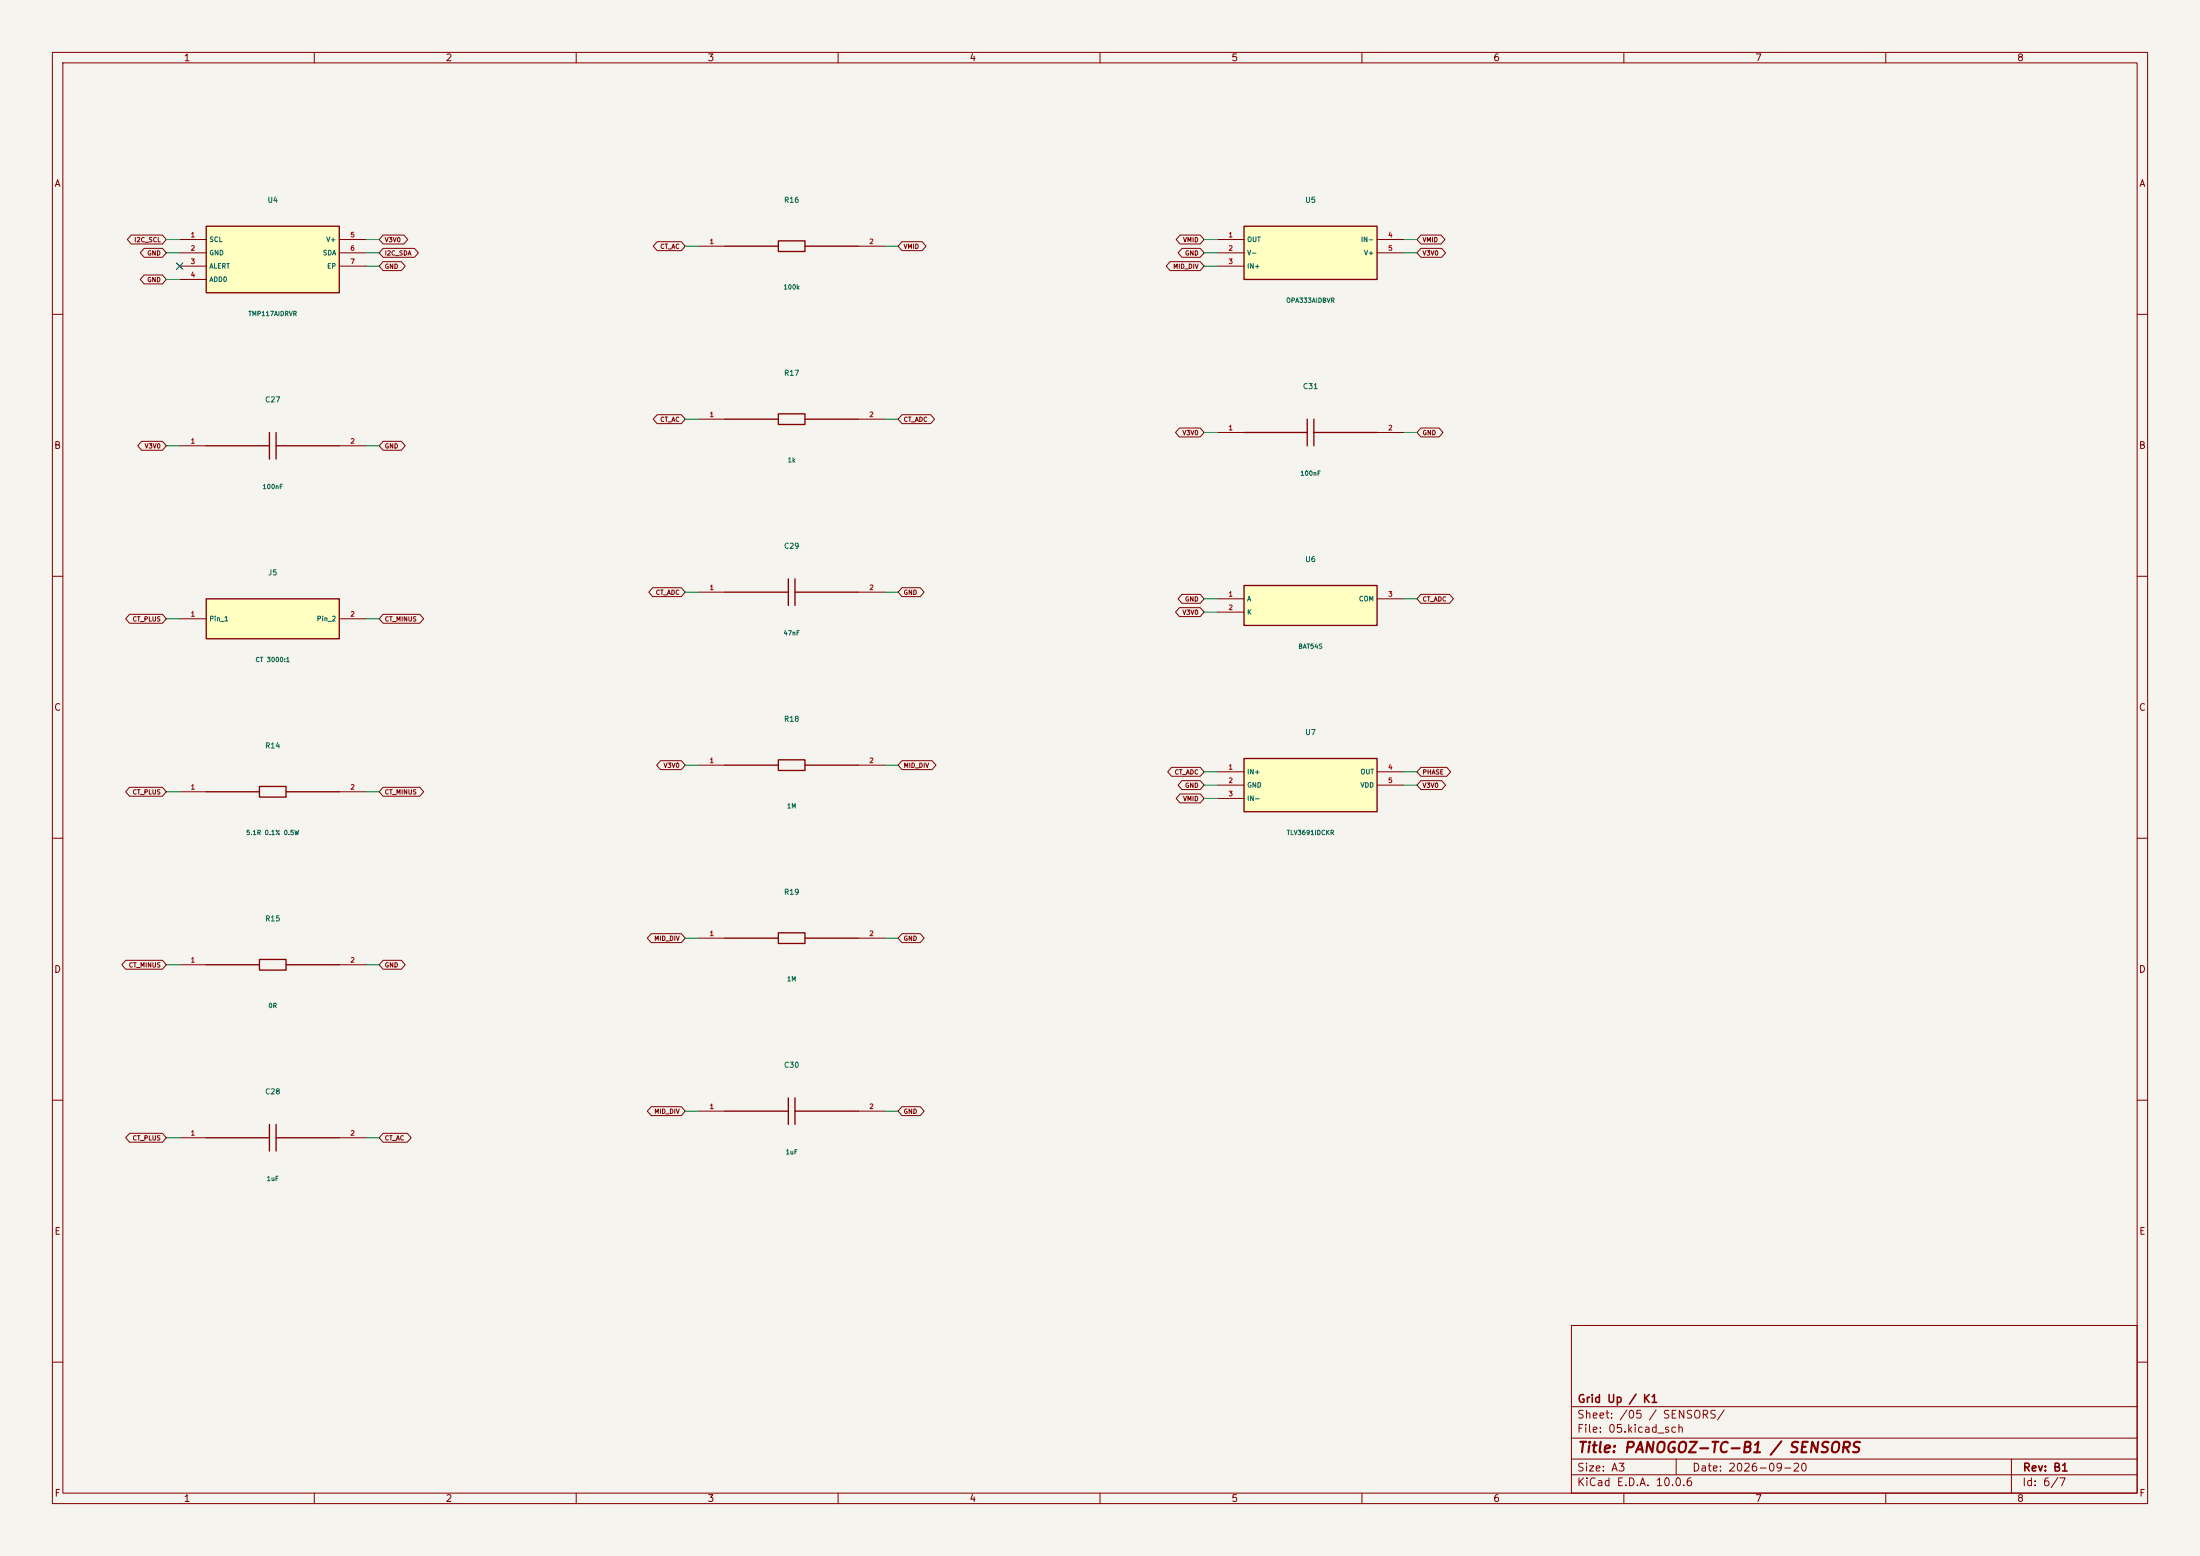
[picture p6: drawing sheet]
(kicad_sch (version 20250114) (generator "eeschema") (paper "A3") (title_block (title "PANOGOZ-TC-B1 / SENSORS") (date "2026-09-20") (rev "B1") (company "Grid Up / K1")) (lib_symbols (symbol "B1:U4" (pin_names (offset .5)) (in_bom yes) (on_board yes) (property "Reference" "U" (at 0 11.35 0) (effects (font (size 1 1)))) (property "Value" "TMP117AIDRVR" (at 0 -9.35 0) (effects (font (size 1 1)))) (symbol "U4_0_1" (rectangle (start -12.7 6.35) (end 12.7 -6.35) (stroke (width .254) (type default)) (fill (type background)))) (symbol "U4_1_1" (pin input line (at -17.78 3.81 0) (length 5.08) (name "SCL" (effects (font (size .9 .9)))) (number "1" (effects (font (size .9 .9))))) (pin power_in line (at -17.78 1.27 0) (length 5.08) (name "GND" (effects (font (size .9 .9)))) (number "2" (effects (font (size .9 .9))))) (pin open_collector line (at -17.78 -1.27 0) (length 5.08) (name "ALERT" (effects (font (size .9 .9)))) (number "3" (effects (font (size .9 .9))))) (pin input line (at -17.78 -3.81 0) (length 5.08) (name "ADD0" (effects (font (size .9 .9)))) (number "4" (effects (font (size .9 .9))))) (pin power_in line (at 17.78 3.81 180) (length 5.08) (name "V+" (effects (font (size .9 .9)))) (number "5" (effects (font (size .9 .9))))) (pin bidirectional line (at 17.78 1.27 180) (length 5.08) (name "SDA" (effects (font (size .9 .9)))) (number "6" (effects (font (size .9 .9))))) (pin power_in line (at 17.78 -1.27 180) (length 5.08) (name "EP" (effects (font (size .9 .9)))) (number "7" (effects (font (size .9 .9))))))) (symbol "B1:C27" (pin_names (offset .5)) (in_bom yes) (on_board yes) (property "Reference" "U" (at 0 8.81 0) (effects (font (size 1 1)))) (property "Value" "100nF" (at 0 -6.8100000000000005 0) (effects (font (size 1 1)))) (symbol "C27_0_1" (polyline (pts (xy -0.635 -2.54) (xy -0.635 2.54)) (stroke (width .254) (type default)) (fill (type none))) (polyline (pts (xy 0.635 -2.54) (xy 0.635 2.54)) (stroke (width .254) (type default)) (fill (type none))) (polyline (pts (xy -12.7 0) (xy -0.635 0)) (stroke (width .254) (type default)) (fill (type none))) (polyline (pts (xy 0.635 0) (xy 12.7 0)) (stroke (width .254) (type default)) (fill (type none)))) (symbol "C27_1_1" (pin passive line (at -17.78 0.0 0) (length 5.08) (name "" (effects (font (size .9 .9)))) (number "1" (effects (font (size .9 .9))))) (pin passive line (at 17.78 0.0 180) (length 5.08) (name "" (effects (font (size .9 .9)))) (number "2" (effects (font (size .9 .9))))))) (symbol "B1:J5" (pin_names (offset .5)) (in_bom yes) (on_board yes) (property "Reference" "U" (at 0 8.81 0) (effects (font (size 1 1)))) (property "Value" "CT 3000:1" (at 0 -6.8100000000000005 0) (effects (font (size 1 1)))) (symbol "J5_0_1" (rectangle (start -12.7 3.81) (end 12.7 -3.81) (stroke (width .254) (type default)) (fill (type background)))) (symbol "J5_1_1" (pin passive line (at -17.78 0.0 0) (length 5.08) (name "Pin_1" (effects (font (size .9 .9)))) (number "1" (effects (font (size .9 .9))))) (pin passive line (at 17.78 0.0 180) (length 5.08) (name "Pin_2" (effects (font (size .9 .9)))) (number "2" (effects (font (size .9 .9))))))) (symbol "B1:R14" (pin_names (offset .5)) (in_bom yes) (on_board yes) (property "Reference" "U" (at 0 8.81 0) (effects (font (size 1 1)))) (property "Value" "5.1R 0.1% 0.5W" (at 0 -6.8100000000000005 0) (effects (font (size 1 1)))) (symbol "R14_0_1" (rectangle (start -2.54 1.016) (end 2.54 -1.016) (stroke (width .254) (type default)) (fill (type none))) (polyline (pts (xy -12.7 0) (xy -2.54 0)) (stroke (width .254) (type default)) (fill (type none))) (polyline (pts (xy 2.54 0) (xy 12.7 0)) (stroke (width .254) (type default)) (fill (type none)))) (symbol "R14_1_1" (pin passive line (at -17.78 0.0 0) (length 5.08) (name "" (effects (font (size .9 .9)))) (number "1" (effects (font (size .9 .9))))) (pin passive line (at 17.78 0.0 180) (length 5.08) (name "" (effects (font (size .9 .9)))) (number "2" (effects (font (size .9 .9))))))) (symbol "B1:R15" (pin_names (offset .5)) (in_bom yes) (on_board yes) (property "Reference" "U" (at 0 8.81 0) (effects (font (size 1 1)))) (property "Value" "0R" (at 0 -6.8100000000000005 0) (effects (font (size 1 1)))) (symbol "R15_0_1" (rectangle (start -2.54 1.016) (end 2.54 -1.016) (stroke (width .254) (type default)) (fill (type none))) (polyline (pts (xy -12.7 0) (xy -2.54 0)) (stroke (width .254) (type default)) (fill (type none))) (polyline (pts (xy 2.54 0) (xy 12.7 0)) (stroke (width .254) (type default)) (fill (type none)))) (symbol "R15_1_1" (pin passive line (at -17.78 0.0 0) (length 5.08) (name "" (effects (font (size .9 .9)))) (number "1" (effects (font (size .9 .9))))) (pin passive line (at 17.78 0.0 180) (length 5.08) (name "" (effects (font (size .9 .9)))) (number "2" (effects (font (size .9 .9))))))) (symbol "B1:C28" (pin_names (offset .5)) (in_bom yes) (on_board yes) (property "Reference" "U" (at 0 8.81 0) (effects (font (size 1 1)))) (property "Value" "1uF" (at 0 -6.8100000000000005 0) (effects (font (size 1 1)))) (symbol "C28_0_1" (polyline (pts (xy -0.635 -2.54) (xy -0.635 2.54)) (stroke (width .254) (type default)) (fill (type none))) (polyline (pts (xy 0.635 -2.54) (xy 0.635 2.54)) (stroke (width .254) (type default)) (fill (type none))) (polyline (pts (xy -12.7 0) (xy -0.635 0)) (stroke (width .254) (type default)) (fill (type none))) (polyline (pts (xy 0.635 0) (xy 12.7 0)) (stroke (width .254) (type default)) (fill (type none)))) (symbol "C28_1_1" (pin passive line (at -17.78 0.0 0) (length 5.08) (name "" (effects (font (size .9 .9)))) (number "1" (effects (font (size .9 .9))))) (pin passive line (at 17.78 0.0 180) (length 5.08) (name "" (effects (font (size .9 .9)))) (number "2" (effects (font (size .9 .9))))))) (symbol "B1:R16" (pin_names (offset .5)) (in_bom yes) (on_board yes) (property "Reference" "U" (at 0 8.81 0) (effects (font (size 1 1)))) (property "Value" "100k" (at 0 -6.8100000000000005 0) (effects (font (size 1 1)))) (symbol "R16_0_1" (rectangle (start -2.54 1.016) (end 2.54 -1.016) (stroke (width .254) (type default)) (fill (type none))) (polyline (pts (xy -12.7 0) (xy -2.54 0)) (stroke (width .254) (type default)) (fill (type none))) (polyline (pts (xy 2.54 0) (xy 12.7 0)) (stroke (width .254) (type default)) (fill (type none)))) (symbol "R16_1_1" (pin passive line (at -17.78 0.0 0) (length 5.08) (name "" (effects (font (size .9 .9)))) (number "1" (effects (font (size .9 .9))))) (pin passive line (at 17.78 0.0 180) (length 5.08) (name "" (effects (font (size .9 .9)))) (number "2" (effects (font (size .9 .9))))))) (symbol "B1:R17" (pin_names (offset .5)) (in_bom yes) (on_board yes) (property "Reference" "U" (at 0 8.81 0) (effects (font (size 1 1)))) (property "Value" "1k" (at 0 -6.8100000000000005 0) (effects (font (size 1 1)))) (symbol "R17_0_1" (rectangle (start -2.54 1.016) (end 2.54 -1.016) (stroke (width .254) (type default)) (fill (type none))) (polyline (pts (xy -12.7 0) (xy -2.54 0)) (stroke (width .254) (type default)) (fill (type none))) (polyline (pts (xy 2.54 0) (xy 12.7 0)) (stroke (width .254) (type default)) (fill (type none)))) (symbol "R17_1_1" (pin passive line (at -17.78 0.0 0) (length 5.08) (name "" (effects (font (size .9 .9)))) (number "1" (effects (font (size .9 .9))))) (pin passive line (at 17.78 0.0 180) (length 5.08) (name "" (effects (font (size .9 .9)))) (number "2" (effects (font (size .9 .9))))))) (symbol "B1:C29" (pin_names (offset .5)) (in_bom yes) (on_board yes) (property "Reference" "U" (at 0 8.81 0) (effects (font (size 1 1)))) (property "Value" "47nF" (at 0 -6.8100000000000005 0) (effects (font (size 1 1)))) (symbol "C29_0_1" (polyline (pts (xy -0.635 -2.54) (xy -0.635 2.54)) (stroke (width .254) (type default)) (fill (type none))) (polyline (pts (xy 0.635 -2.54) (xy 0.635 2.54)) (stroke (width .254) (type default)) (fill (type none))) (polyline (pts (xy -12.7 0) (xy -0.635 0)) (stroke (width .254) (type default)) (fill (type none))) (polyline (pts (xy 0.635 0) (xy 12.7 0)) (stroke (width .254) (type default)) (fill (type none)))) (symbol "C29_1_1" (pin passive line (at -17.78 0.0 0) (length 5.08) (name "" (effects (font (size .9 .9)))) (number "1" (effects (font (size .9 .9))))) (pin passive line (at 17.78 0.0 180) (length 5.08) (name "" (effects (font (size .9 .9)))) (number "2" (effects (font (size .9 .9))))))) (symbol "B1:R18" (pin_names (offset .5)) (in_bom yes) (on_board yes) (property "Reference" "U" (at 0 8.81 0) (effects (font (size 1 1)))) (property "Value" "1M" (at 0 -6.8100000000000005 0) (effects (font (size 1 1)))) (symbol "R18_0_1" (rectangle (start -2.54 1.016) (end 2.54 -1.016) (stroke (width .254) (type default)) (fill (type none))) (polyline (pts (xy -12.7 0) (xy -2.54 0)) (stroke (width .254) (type default)) (fill (type none))) (polyline (pts (xy 2.54 0) (xy 12.7 0)) (stroke (width .254) (type default)) (fill (type none)))) (symbol "R18_1_1" (pin passive line (at -17.78 0.0 0) (length 5.08) (name "" (effects (font (size .9 .9)))) (number "1" (effects (font (size .9 .9))))) (pin passive line (at 17.78 0.0 180) (length 5.08) (name "" (effects (font (size .9 .9)))) (number "2" (effects (font (size .9 .9))))))) (symbol "B1:R19" (pin_names (offset .5)) (in_bom yes) (on_board yes) (property "Reference" "U" (at 0 8.81 0) (effects (font (size 1 1)))) (property "Value" "1M" (at 0 -6.8100000000000005 0) (effects (font (size 1 1)))) (symbol "R19_0_1" (rectangle (start -2.54 1.016) (end 2.54 -1.016) (stroke (width .254) (type default)) (fill (type none))) (polyline (pts (xy -12.7 0) (xy -2.54 0)) (stroke (width .254) (type default)) (fill (type none))) (polyline (pts (xy 2.54 0) (xy 12.7 0)) (stroke (width .254) (type default)) (fill (type none)))) (symbol "R19_1_1" (pin passive line (at -17.78 0.0 0) (length 5.08) (name "" (effects (font (size .9 .9)))) (number "1" (effects (font (size .9 .9))))) (pin passive line (at 17.78 0.0 180) (length 5.08) (name "" (effects (font (size .9 .9)))) (number "2" (effects (font (size .9 .9))))))) (symbol "B1:C30" (pin_names (offset .5)) (in_bom yes) (on_board yes) (property "Reference" "U" (at 0 8.81 0) (effects (font (size 1 1)))) (property "Value" "1uF" (at 0 -6.8100000000000005 0) (effects (font (size 1 1)))) (symbol "C30_0_1" (polyline (pts (xy -0.635 -2.54) (xy -0.635 2.54)) (stroke (width .254) (type default)) (fill (type none))) (polyline (pts (xy 0.635 -2.54) (xy 0.635 2.54)) (stroke (width .254) (type default)) (fill (type none))) (polyline (pts (xy -12.7 0) (xy -0.635 0)) (stroke (width .254) (type default)) (fill (type none))) (polyline (pts (xy 0.635 0) (xy 12.7 0)) (stroke (width .254) (type default)) (fill (type none)))) (symbol "C30_1_1" (pin passive line (at -17.78 0.0 0) (length 5.08) (name "" (effects (font (size .9 .9)))) (number "1" (effects (font (size .9 .9))))) (pin passive line (at 17.78 0.0 180) (length 5.08) (name "" (effects (font (size .9 .9)))) (number "2" (effects (font (size .9 .9))))))) (symbol "B1:U5" (pin_names (offset .5)) (in_bom yes) (on_board yes) (property "Reference" "U" (at 0 10.08 0) (effects (font (size 1 1)))) (property "Value" "OPA333AIDBVR" (at 0 -8.08 0) (effects (font (size 1 1)))) (symbol "U5_0_1" (rectangle (start -12.7 5.08) (end 12.7 -5.08) (stroke (width .254) (type default)) (fill (type background)))) (symbol "U5_1_1" (pin output line (at -17.78 2.54 0) (length 5.08) (name "OUT" (effects (font (size .9 .9)))) (number "1" (effects (font (size .9 .9))))) (pin power_in line (at -17.78 0.0 0) (length 5.08) (name "V-" (effects (font (size .9 .9)))) (number "2" (effects (font (size .9 .9))))) (pin input line (at -17.78 -2.54 0) (length 5.08) (name "IN+" (effects (font (size .9 .9)))) (number "3" (effects (font (size .9 .9))))) (pin input line (at 17.78 2.54 180) (length 5.08) (name "IN-" (effects (font (size .9 .9)))) (number "4" (effects (font (size .9 .9))))) (pin power_in line (at 17.78 0.0 180) (length 5.08) (name "V+" (effects (font (size .9 .9)))) (number "5" (effects (font (size .9 .9))))))) (symbol "B1:C31" (pin_names (offset .5)) (in_bom yes) (on_board yes) (property "Reference" "U" (at 0 8.81 0) (effects (font (size 1 1)))) (property "Value" "100nF" (at 0 -6.8100000000000005 0) (effects (font (size 1 1)))) (symbol "C31_0_1" (polyline (pts (xy -0.635 -2.54) (xy -0.635 2.54)) (stroke (width .254) (type default)) (fill (type none))) (polyline (pts (xy 0.635 -2.54) (xy 0.635 2.54)) (stroke (width .254) (type default)) (fill (type none))) (polyline (pts (xy -12.7 0) (xy -0.635 0)) (stroke (width .254) (type default)) (fill (type none))) (polyline (pts (xy 0.635 0) (xy 12.7 0)) (stroke (width .254) (type default)) (fill (type none)))) (symbol "C31_1_1" (pin passive line (at -17.78 0.0 0) (length 5.08) (name "" (effects (font (size .9 .9)))) (number "1" (effects (font (size .9 .9))))) (pin passive line (at 17.78 0.0 180) (length 5.08) (name "" (effects (font (size .9 .9)))) (number "2" (effects (font (size .9 .9))))))) (symbol "B1:U6" (pin_names (offset .5)) (in_bom yes) (on_board yes) (property "Reference" "U" (at 0 8.81 0) (effects (font (size 1 1)))) (property "Value" "BAT54S" (at 0 -6.8100000000000005 0) (effects (font (size 1 1)))) (symbol "U6_0_1" (rectangle (start -12.7 3.81) (end 12.7 -3.81) (stroke (width .254) (type default)) (fill (type background)))) (symbol "U6_1_1" (pin passive line (at -17.78 1.27 0) (length 5.08) (name "A" (effects (font (size .9 .9)))) (number "1" (effects (font (size .9 .9))))) (pin passive line (at -17.78 -1.27 0) (length 5.08) (name "K" (effects (font (size .9 .9)))) (number "2" (effects (font (size .9 .9))))) (pin passive line (at 17.78 1.27 180) (length 5.08) (name "COM" (effects (font (size .9 .9)))) (number "3" (effects (font (size .9 .9))))))) (symbol "B1:U7" (pin_names (offset .5)) (in_bom yes) (on_board yes) (property "Reference" "U" (at 0 10.08 0) (effects (font (size 1 1)))) (property "Value" "TLV3691IDCKR" (at 0 -8.08 0) (effects (font (size 1 1)))) (symbol "U7_0_1" (rectangle (start -12.7 5.08) (end 12.7 -5.08) (stroke (width .254) (type default)) (fill (type background)))) (symbol "U7_1_1" (pin input line (at -17.78 2.54 0) (length 5.08) (name "IN+" (effects (font (size .9 .9)))) (number "1" (effects (font (size .9 .9))))) (pin power_in line (at -17.78 0.0 0) (length 5.08) (name "GND" (effects (font (size .9 .9)))) (number "2" (effects (font (size .9 .9))))) (pin input line (at -17.78 -2.54 0) (length 5.08) (name "IN-" (effects (font (size .9 .9)))) (number "3" (effects (font (size .9 .9))))) (pin output line (at 17.78 2.54 180) (length 5.08) (name "OUT" (effects (font (size .9 .9)))) (number "4" (effects (font (size .9 .9))))) (pin power_in line (at 17.78 0.0 180) (length 5.08) (name "VDD" (effects (font (size .9 .9)))) (number "5" (effects (font (size .9 .9))))))))
(symbol (lib_id "B1:U4") (at 52.07 49.53 0) (unit 1) (in_bom yes) (on_board yes) (property "Reference" "U4" (at 52.07 38.18 0) (effects (font (size 1 1)) )) (property "Value" "TMP117AIDRVR" (at 52.07 59.88 0) (effects (font (size 0.85 0.85)) )) (property "Footprint" "Package_SON:WSON-6-1EP_2x2mm_P0.65mm_EP1x1.6mm" (at 52.07 49.53 0) (effects (font (size 0.85 0.85)) (hide yes))) (property "MPN" "TMP117AIDRVR" (at 52.07 49.53 0) (effects (font (size 0.85 0.85)) (hide yes))))
(wire (pts (xy 34.29 45.72) (xy 31.75 45.72)) (stroke (width 0) (type default)))
(global_label "I2C_SCL" (shape bidirectional) (at 31.75 45.72 180) (effects (font (size .85 .85)) (justify right)) (property "Intersheetrefs" "${INTERSHEET_REFS}" (at 31.75 45.72 0) (effects (font (size 1 1)) (hide yes))))
(wire (pts (xy 34.29 48.26) (xy 31.75 48.26)) (stroke (width 0) (type default)))
(global_label "GND" (shape bidirectional) (at 31.75 48.26 180) (effects (font (size .85 .85)) (justify right)) (property "Intersheetrefs" "${INTERSHEET_REFS}" (at 31.75 48.26 0) (effects (font (size 1 1)) (hide yes))))
(no_connect (at 34.29 50.800000000000004))
(wire (pts (xy 34.29 53.34) (xy 31.75 53.34)) (stroke (width 0) (type default)))
(global_label "GND" (shape bidirectional) (at 31.75 53.34 180) (effects (font (size .85 .85)) (justify right)) (property "Intersheetrefs" "${INTERSHEET_REFS}" (at 31.75 53.34 0) (effects (font (size 1 1)) (hide yes))))
(wire (pts (xy 69.85 45.72) (xy 72.39 45.72)) (stroke (width 0) (type default)))
(global_label "V3V0" (shape bidirectional) (at 72.39 45.72 0) (effects (font (size .85 .85)) (justify left)) (property "Intersheetrefs" "${INTERSHEET_REFS}" (at 72.39 45.72 0) (effects (font (size 1 1)) (hide yes))))
(wire (pts (xy 69.85 48.26) (xy 72.39 48.26)) (stroke (width 0) (type default)))
(global_label "I2C_SDA" (shape bidirectional) (at 72.39 48.26 0) (effects (font (size .85 .85)) (justify left)) (property "Intersheetrefs" "${INTERSHEET_REFS}" (at 72.39 48.26 0) (effects (font (size 1 1)) (hide yes))))
(wire (pts (xy 69.85 50.800000000000004) (xy 72.39 50.800000000000004)) (stroke (width 0) (type default)))
(global_label "GND" (shape bidirectional) (at 72.39 50.800000000000004 0) (effects (font (size .85 .85)) (justify left)) (property "Intersheetrefs" "${INTERSHEET_REFS}" (at 72.39 50.800000000000004 0) (effects (font (size 1 1)) (hide yes))))
(symbol (lib_id "B1:C27") (at 52.07 85.09 0) (unit 1) (in_bom yes) (on_board yes) (property "Reference" "C27" (at 52.07 76.28 0) (effects (font (size 1 1)) )) (property "Value" "100nF" (at 52.07 92.9 0) (effects (font (size 0.85 0.85)) )) (property "Footprint" "Capacitor_SMD:C_0402_1005Metric" (at 52.07 85.09 0) (effects (font (size 0.85 0.85)) (hide yes))) (property "MPN" "X7R 16V 100nF" (at 52.07 85.09 0) (effects (font (size 0.85 0.85)) (hide yes))))
(wire (pts (xy 34.29 85.09) (xy 31.75 85.09)) (stroke (width 0) (type default)))
(global_label "V3V0" (shape bidirectional) (at 31.75 85.09 180) (effects (font (size .85 .85)) (justify right)) (property "Intersheetrefs" "${INTERSHEET_REFS}" (at 31.75 85.09 0) (effects (font (size 1 1)) (hide yes))))
(wire (pts (xy 69.85 85.09) (xy 72.39 85.09)) (stroke (width 0) (type default)))
(global_label "GND" (shape bidirectional) (at 72.39 85.09 0) (effects (font (size .85 .85)) (justify left)) (property "Intersheetrefs" "${INTERSHEET_REFS}" (at 72.39 85.09 0) (effects (font (size 1 1)) (hide yes))))
(symbol (lib_id "B1:J5") (at 52.07 118.11 0) (unit 1) (in_bom yes) (on_board yes) (property "Reference" "J5" (at 52.07 109.3 0) (effects (font (size 1 1)) )) (property "Value" "CT 3000:1" (at 52.07 125.92 0) (effects (font (size 0.85 0.85)) )) (property "Footprint" "Connector_JST:JST_SH_SM02B-SRSS-TB_1x02-1MP_P1.00mm_Horizontal" (at 52.07 118.11 0) (effects (font (size 0.85 0.85)) (hide yes))) (property "MPN" "CT 3000:1" (at 52.07 118.11 0) (effects (font (size 0.85 0.85)) (hide yes))))
(wire (pts (xy 34.29 118.11) (xy 31.75 118.11)) (stroke (width 0) (type default)))
(global_label "CT_PLUS" (shape bidirectional) (at 31.75 118.11 180) (effects (font (size .85 .85)) (justify right)) (property "Intersheetrefs" "${INTERSHEET_REFS}" (at 31.75 118.11 0) (effects (font (size 1 1)) (hide yes))))
(wire (pts (xy 69.85 118.11) (xy 72.39 118.11)) (stroke (width 0) (type default)))
(global_label "CT_MINUS" (shape bidirectional) (at 72.39 118.11 0) (effects (font (size .85 .85)) (justify left)) (property "Intersheetrefs" "${INTERSHEET_REFS}" (at 72.39 118.11 0) (effects (font (size 1 1)) (hide yes))))
(symbol (lib_id "B1:R14") (at 52.07 151.13 0) (unit 1) (in_bom yes) (on_board yes) (property "Reference" "R14" (at 52.07 142.32 0) (effects (font (size 1 1)) )) (property "Value" "5.1R 0.1% 0.5W" (at 52.07 158.94 0) (effects (font (size 0.85 0.85)) )) (property "Footprint" "Resistor_SMD:R_1210_3225Metric" (at 52.07 151.13 0) (effects (font (size 0.85 0.85)) (hide yes))) (property "MPN" "1% thick film 5.1R 0.1% 0.5W" (at 52.07 151.13 0) (effects (font (size 0.85 0.85)) (hide yes))))
(wire (pts (xy 34.29 151.13) (xy 31.75 151.13)) (stroke (width 0) (type default)))
(global_label "CT_PLUS" (shape bidirectional) (at 31.75 151.13 180) (effects (font (size .85 .85)) (justify right)) (property "Intersheetrefs" "${INTERSHEET_REFS}" (at 31.75 151.13 0) (effects (font (size 1 1)) (hide yes))))
(wire (pts (xy 69.85 151.13) (xy 72.39 151.13)) (stroke (width 0) (type default)))
(global_label "CT_MINUS" (shape bidirectional) (at 72.39 151.13 0) (effects (font (size .85 .85)) (justify left)) (property "Intersheetrefs" "${INTERSHEET_REFS}" (at 72.39 151.13 0) (effects (font (size 1 1)) (hide yes))))
(symbol (lib_id "B1:R15") (at 52.07 184.14999999999998 0) (unit 1) (in_bom yes) (on_board yes) (property "Reference" "R15" (at 52.07 175.33999999999997 0) (effects (font (size 1 1)) )) (property "Value" "0R" (at 52.07 191.95999999999998 0) (effects (font (size 0.85 0.85)) )) (property "Footprint" "Resistor_SMD:R_0402_1005Metric" (at 52.07 184.14999999999998 0) (effects (font (size 0.85 0.85)) (hide yes))) (property "MPN" "1% thick film 0R" (at 52.07 184.14999999999998 0) (effects (font (size 0.85 0.85)) (hide yes))))
(wire (pts (xy 34.29 184.14999999999998) (xy 31.75 184.14999999999998)) (stroke (width 0) (type default)))
(global_label "CT_MINUS" (shape bidirectional) (at 31.75 184.14999999999998 180) (effects (font (size .85 .85)) (justify right)) (property "Intersheetrefs" "${INTERSHEET_REFS}" (at 31.75 184.14999999999998 0) (effects (font (size 1 1)) (hide yes))))
(wire (pts (xy 69.85 184.14999999999998) (xy 72.39 184.14999999999998)) (stroke (width 0) (type default)))
(global_label "GND" (shape bidirectional) (at 72.39 184.14999999999998 0) (effects (font (size .85 .85)) (justify left)) (property "Intersheetrefs" "${INTERSHEET_REFS}" (at 72.39 184.14999999999998 0) (effects (font (size 1 1)) (hide yes))))
(symbol (lib_id "B1:C28") (at 52.07 217.16999999999996 0) (unit 1) (in_bom yes) (on_board yes) (property "Reference" "C28" (at 52.07 208.35999999999996 0) (effects (font (size 1 1)) )) (property "Value" "1uF" (at 52.07 224.97999999999996 0) (effects (font (size 0.85 0.85)) )) (property "Footprint" "Capacitor_SMD:C_0402_1005Metric" (at 52.07 217.16999999999996 0) (effects (font (size 0.85 0.85)) (hide yes))) (property "MPN" "X7R 16V 1uF" (at 52.07 217.16999999999996 0) (effects (font (size 0.85 0.85)) (hide yes))))
(wire (pts (xy 34.29 217.16999999999996) (xy 31.75 217.16999999999996)) (stroke (width 0) (type default)))
(global_label "CT_PLUS" (shape bidirectional) (at 31.75 217.16999999999996 180) (effects (font (size .85 .85)) (justify right)) (property "Intersheetrefs" "${INTERSHEET_REFS}" (at 31.75 217.16999999999996 0) (effects (font (size 1 1)) (hide yes))))
(wire (pts (xy 69.85 217.16999999999996) (xy 72.39 217.16999999999996)) (stroke (width 0) (type default)))
(global_label "CT_AC" (shape bidirectional) (at 72.39 217.16999999999996 0) (effects (font (size .85 .85)) (justify left)) (property "Intersheetrefs" "${INTERSHEET_REFS}" (at 72.39 217.16999999999996 0) (effects (font (size 1 1)) (hide yes))))
(symbol (lib_id "B1:R16") (at 151.13 46.99 0) (unit 1) (in_bom yes) (on_board yes) (property "Reference" "R16" (at 151.13 38.18 0) (effects (font (size 1 1)) )) (property "Value" "100k" (at 151.13 54.800000000000004 0) (effects (font (size 0.85 0.85)) )) (property "Footprint" "Resistor_SMD:R_0402_1005Metric" (at 151.13 46.99 0) (effects (font (size 0.85 0.85)) (hide yes))) (property "MPN" "1% thick film 100k" (at 151.13 46.99 0) (effects (font (size 0.85 0.85)) (hide yes))))
(wire (pts (xy 133.35 46.99) (xy 130.81 46.99)) (stroke (width 0) (type default)))
(global_label "CT_AC" (shape bidirectional) (at 130.81 46.99 180) (effects (font (size .85 .85)) (justify right)) (property "Intersheetrefs" "${INTERSHEET_REFS}" (at 130.81 46.99 0) (effects (font (size 1 1)) (hide yes))))
(wire (pts (xy 168.91 46.99) (xy 171.45 46.99)) (stroke (width 0) (type default)))
(global_label "VMID" (shape bidirectional) (at 171.45 46.99 0) (effects (font (size .85 .85)) (justify left)) (property "Intersheetrefs" "${INTERSHEET_REFS}" (at 171.45 46.99 0) (effects (font (size 1 1)) (hide yes))))
(symbol (lib_id "B1:R17") (at 151.13 80.00999999999999 0) (unit 1) (in_bom yes) (on_board yes) (property "Reference" "R17" (at 151.13 71.19999999999999 0) (effects (font (size 1 1)) )) (property "Value" "1k" (at 151.13 87.82 0) (effects (font (size 0.85 0.85)) )) (property "Footprint" "Resistor_SMD:R_0402_1005Metric" (at 151.13 80.00999999999999 0) (effects (font (size 0.85 0.85)) (hide yes))) (property "MPN" "1% thick film 1k" (at 151.13 80.00999999999999 0) (effects (font (size 0.85 0.85)) (hide yes))))
(wire (pts (xy 133.35 80.00999999999999) (xy 130.81 80.00999999999999)) (stroke (width 0) (type default)))
(global_label "CT_AC" (shape bidirectional) (at 130.81 80.00999999999999 180) (effects (font (size .85 .85)) (justify right)) (property "Intersheetrefs" "${INTERSHEET_REFS}" (at 130.81 80.00999999999999 0) (effects (font (size 1 1)) (hide yes))))
(wire (pts (xy 168.91 80.00999999999999) (xy 171.45 80.00999999999999)) (stroke (width 0) (type default)))
(global_label "CT_ADC" (shape bidirectional) (at 171.45 80.00999999999999 0) (effects (font (size .85 .85)) (justify left)) (property "Intersheetrefs" "${INTERSHEET_REFS}" (at 171.45 80.00999999999999 0) (effects (font (size 1 1)) (hide yes))))
(symbol (lib_id "B1:C29") (at 151.13 113.02999999999999 0) (unit 1) (in_bom yes) (on_board yes) (property "Reference" "C29" (at 151.13 104.21999999999998 0) (effects (font (size 1 1)) )) (property "Value" "47nF" (at 151.13 120.83999999999999 0) (effects (font (size 0.85 0.85)) )) (property "Footprint" "Capacitor_SMD:C_0402_1005Metric" (at 151.13 113.02999999999999 0) (effects (font (size 0.85 0.85)) (hide yes))) (property "MPN" "X7R 16V 47nF" (at 151.13 113.02999999999999 0) (effects (font (size 0.85 0.85)) (hide yes))))
(wire (pts (xy 133.35 113.02999999999999) (xy 130.81 113.02999999999999)) (stroke (width 0) (type default)))
(global_label "CT_ADC" (shape bidirectional) (at 130.81 113.02999999999999 180) (effects (font (size .85 .85)) (justify right)) (property "Intersheetrefs" "${INTERSHEET_REFS}" (at 130.81 113.02999999999999 0) (effects (font (size 1 1)) (hide yes))))
(wire (pts (xy 168.91 113.02999999999999) (xy 171.45 113.02999999999999)) (stroke (width 0) (type default)))
(global_label "GND" (shape bidirectional) (at 171.45 113.02999999999999 0) (effects (font (size .85 .85)) (justify left)) (property "Intersheetrefs" "${INTERSHEET_REFS}" (at 171.45 113.02999999999999 0) (effects (font (size 1 1)) (hide yes))))
(symbol (lib_id "B1:R18") (at 151.13 146.04999999999998 0) (unit 1) (in_bom yes) (on_board yes) (property "Reference" "R18" (at 151.13 137.23999999999998 0) (effects (font (size 1 1)) )) (property "Value" "1M" (at 151.13 153.85999999999999 0) (effects (font (size 0.85 0.85)) )) (property "Footprint" "Resistor_SMD:R_0402_1005Metric" (at 151.13 146.04999999999998 0) (effects (font (size 0.85 0.85)) (hide yes))) (property "MPN" "1% thick film 1M" (at 151.13 146.04999999999998 0) (effects (font (size 0.85 0.85)) (hide yes))))
(wire (pts (xy 133.35 146.04999999999998) (xy 130.81 146.04999999999998)) (stroke (width 0) (type default)))
(global_label "V3V0" (shape bidirectional) (at 130.81 146.04999999999998 180) (effects (font (size .85 .85)) (justify right)) (property "Intersheetrefs" "${INTERSHEET_REFS}" (at 130.81 146.04999999999998 0) (effects (font (size 1 1)) (hide yes))))
(wire (pts (xy 168.91 146.04999999999998) (xy 171.45 146.04999999999998)) (stroke (width 0) (type default)))
(global_label "MID_DIV" (shape bidirectional) (at 171.45 146.04999999999998 0) (effects (font (size .85 .85)) (justify left)) (property "Intersheetrefs" "${INTERSHEET_REFS}" (at 171.45 146.04999999999998 0) (effects (font (size 1 1)) (hide yes))))
(symbol (lib_id "B1:R19") (at 151.13 179.07 0) (unit 1) (in_bom yes) (on_board yes) (property "Reference" "R19" (at 151.13 170.26 0) (effects (font (size 1 1)) )) (property "Value" "1M" (at 151.13 186.88 0) (effects (font (size 0.85 0.85)) )) (property "Footprint" "Resistor_SMD:R_0402_1005Metric" (at 151.13 179.07 0) (effects (font (size 0.85 0.85)) (hide yes))) (property "MPN" "1% thick film 1M" (at 151.13 179.07 0) (effects (font (size 0.85 0.85)) (hide yes))))
(wire (pts (xy 133.35 179.07) (xy 130.81 179.07)) (stroke (width 0) (type default)))
(global_label "MID_DIV" (shape bidirectional) (at 130.81 179.07 180) (effects (font (size .85 .85)) (justify right)) (property "Intersheetrefs" "${INTERSHEET_REFS}" (at 130.81 179.07 0) (effects (font (size 1 1)) (hide yes))))
(wire (pts (xy 168.91 179.07) (xy 171.45 179.07)) (stroke (width 0) (type default)))
(global_label "GND" (shape bidirectional) (at 171.45 179.07 0) (effects (font (size .85 .85)) (justify left)) (property "Intersheetrefs" "${INTERSHEET_REFS}" (at 171.45 179.07 0) (effects (font (size 1 1)) (hide yes))))
(symbol (lib_id "B1:C30") (at 151.13 212.08999999999997 0) (unit 1) (in_bom yes) (on_board yes) (property "Reference" "C30" (at 151.13 203.27999999999997 0) (effects (font (size 1 1)) )) (property "Value" "1uF" (at 151.13 219.89999999999998 0) (effects (font (size 0.85 0.85)) )) (property "Footprint" "Capacitor_SMD:C_0402_1005Metric" (at 151.13 212.08999999999997 0) (effects (font (size 0.85 0.85)) (hide yes))) (property "MPN" "X7R 16V 1uF" (at 151.13 212.08999999999997 0) (effects (font (size 0.85 0.85)) (hide yes))))
(wire (pts (xy 133.35 212.08999999999997) (xy 130.81 212.08999999999997)) (stroke (width 0) (type default)))
(global_label "MID_DIV" (shape bidirectional) (at 130.81 212.08999999999997 180) (effects (font (size .85 .85)) (justify right)) (property "Intersheetrefs" "${INTERSHEET_REFS}" (at 130.81 212.08999999999997 0) (effects (font (size 1 1)) (hide yes))))
(wire (pts (xy 168.91 212.08999999999997) (xy 171.45 212.08999999999997)) (stroke (width 0) (type default)))
(global_label "GND" (shape bidirectional) (at 171.45 212.08999999999997 0) (effects (font (size .85 .85)) (justify left)) (property "Intersheetrefs" "${INTERSHEET_REFS}" (at 171.45 212.08999999999997 0) (effects (font (size 1 1)) (hide yes))))
(symbol (lib_id "B1:U5") (at 250.19 48.26 0) (unit 1) (in_bom yes) (on_board yes) (property "Reference" "U5" (at 250.19 38.18 0) (effects (font (size 1 1)) )) (property "Value" "OPA333AIDBVR" (at 250.19 57.339999999999996 0) (effects (font (size 0.85 0.85)) )) (property "Footprint" "Package_TO_SOT_SMD:SOT-23-5" (at 250.19 48.26 0) (effects (font (size 0.85 0.85)) (hide yes))) (property "MPN" "OPA333AIDBVR" (at 250.19 48.26 0) (effects (font (size 0.85 0.85)) (hide yes))))
(wire (pts (xy 232.41 45.72) (xy 229.87 45.72)) (stroke (width 0) (type default)))
(global_label "VMID" (shape bidirectional) (at 229.87 45.72 180) (effects (font (size .85 .85)) (justify right)) (property "Intersheetrefs" "${INTERSHEET_REFS}" (at 229.87 45.72 0) (effects (font (size 1 1)) (hide yes))))
(wire (pts (xy 232.41 48.26) (xy 229.87 48.26)) (stroke (width 0) (type default)))
(global_label "GND" (shape bidirectional) (at 229.87 48.26 180) (effects (font (size .85 .85)) (justify right)) (property "Intersheetrefs" "${INTERSHEET_REFS}" (at 229.87 48.26 0) (effects (font (size 1 1)) (hide yes))))
(wire (pts (xy 232.41 50.8) (xy 229.87 50.8)) (stroke (width 0) (type default)))
(global_label "MID_DIV" (shape bidirectional) (at 229.87 50.8 180) (effects (font (size .85 .85)) (justify right)) (property "Intersheetrefs" "${INTERSHEET_REFS}" (at 229.87 50.8 0) (effects (font (size 1 1)) (hide yes))))
(wire (pts (xy 267.97 45.72) (xy 270.51000000000005 45.72)) (stroke (width 0) (type default)))
(global_label "VMID" (shape bidirectional) (at 270.51000000000005 45.72 0) (effects (font (size .85 .85)) (justify left)) (property "Intersheetrefs" "${INTERSHEET_REFS}" (at 270.51000000000005 45.72 0) (effects (font (size 1 1)) (hide yes))))
(wire (pts (xy 267.97 48.26) (xy 270.51000000000005 48.26)) (stroke (width 0) (type default)))
(global_label "V3V0" (shape bidirectional) (at 270.51000000000005 48.26 0) (effects (font (size .85 .85)) (justify left)) (property "Intersheetrefs" "${INTERSHEET_REFS}" (at 270.51000000000005 48.26 0) (effects (font (size 1 1)) (hide yes))))
(symbol (lib_id "B1:C31") (at 250.19 82.55000000000001 0) (unit 1) (in_bom yes) (on_board yes) (property "Reference" "C31" (at 250.19 73.74000000000001 0) (effects (font (size 1 1)) )) (property "Value" "100nF" (at 250.19 90.36000000000001 0) (effects (font (size 0.85 0.85)) )) (property "Footprint" "Capacitor_SMD:C_0402_1005Metric" (at 250.19 82.55000000000001 0) (effects (font (size 0.85 0.85)) (hide yes))) (property "MPN" "X7R 16V 100nF" (at 250.19 82.55000000000001 0) (effects (font (size 0.85 0.85)) (hide yes))))
(wire (pts (xy 232.41 82.55000000000001) (xy 229.87 82.55000000000001)) (stroke (width 0) (type default)))
(global_label "V3V0" (shape bidirectional) (at 229.87 82.55000000000001 180) (effects (font (size .85 .85)) (justify right)) (property "Intersheetrefs" "${INTERSHEET_REFS}" (at 229.87 82.55000000000001 0) (effects (font (size 1 1)) (hide yes))))
(wire (pts (xy 267.97 82.55000000000001) (xy 270.51000000000005 82.55000000000001)) (stroke (width 0) (type default)))
(global_label "GND" (shape bidirectional) (at 270.51000000000005 82.55000000000001 0) (effects (font (size .85 .85)) (justify left)) (property "Intersheetrefs" "${INTERSHEET_REFS}" (at 270.51000000000005 82.55000000000001 0) (effects (font (size 1 1)) (hide yes))))
(symbol (lib_id "B1:U6") (at 250.19 115.57000000000001 0) (unit 1) (in_bom yes) (on_board yes) (property "Reference" "U6" (at 250.19 106.76 0) (effects (font (size 1 1)) )) (property "Value" "BAT54S" (at 250.19 123.38000000000001 0) (effects (font (size 0.85 0.85)) )) (property "Footprint" "Package_TO_SOT_SMD:SOT-23" (at 250.19 115.57000000000001 0) (effects (font (size 0.85 0.85)) (hide yes))) (property "MPN" "BAT54S" (at 250.19 115.57000000000001 0) (effects (font (size 0.85 0.85)) (hide yes))))
(wire (pts (xy 232.41 114.30000000000001) (xy 229.87 114.30000000000001)) (stroke (width 0) (type default)))
(global_label "GND" (shape bidirectional) (at 229.87 114.30000000000001 180) (effects (font (size .85 .85)) (justify right)) (property "Intersheetrefs" "${INTERSHEET_REFS}" (at 229.87 114.30000000000001 0) (effects (font (size 1 1)) (hide yes))))
(wire (pts (xy 232.41 116.84) (xy 229.87 116.84)) (stroke (width 0) (type default)))
(global_label "V3V0" (shape bidirectional) (at 229.87 116.84 180) (effects (font (size .85 .85)) (justify right)) (property "Intersheetrefs" "${INTERSHEET_REFS}" (at 229.87 116.84 0) (effects (font (size 1 1)) (hide yes))))
(wire (pts (xy 267.97 114.30000000000001) (xy 270.51000000000005 114.30000000000001)) (stroke (width 0) (type default)))
(global_label "CT_ADC" (shape bidirectional) (at 270.51000000000005 114.30000000000001 0) (effects (font (size .85 .85)) (justify left)) (property "Intersheetrefs" "${INTERSHEET_REFS}" (at 270.51000000000005 114.30000000000001 0) (effects (font (size 1 1)) (hide yes))))
(symbol (lib_id "B1:U7") (at 250.19 149.86 0) (unit 1) (in_bom yes) (on_board yes) (property "Reference" "U7" (at 250.19 139.78 0) (effects (font (size 1 1)) )) (property "Value" "TLV3691IDCKR" (at 250.19 158.94000000000003 0) (effects (font (size 0.85 0.85)) )) (property "Footprint" "Package_TO_SOT_SMD:SOT-353_SC-70-5" (at 250.19 149.86 0) (effects (font (size 0.85 0.85)) (hide yes))) (property "MPN" "TLV3691IDCKR" (at 250.19 149.86 0) (effects (font (size 0.85 0.85)) (hide yes))))
(wire (pts (xy 232.41 147.32000000000002) (xy 229.87 147.32000000000002)) (stroke (width 0) (type default)))
(global_label "CT_ADC" (shape bidirectional) (at 229.87 147.32000000000002 180) (effects (font (size .85 .85)) (justify right)) (property "Intersheetrefs" "${INTERSHEET_REFS}" (at 229.87 147.32000000000002 0) (effects (font (size 1 1)) (hide yes))))
(wire (pts (xy 232.41 149.86) (xy 229.87 149.86)) (stroke (width 0) (type default)))
(global_label "GND" (shape bidirectional) (at 229.87 149.86 180) (effects (font (size .85 .85)) (justify right)) (property "Intersheetrefs" "${INTERSHEET_REFS}" (at 229.87 149.86 0) (effects (font (size 1 1)) (hide yes))))
(wire (pts (xy 232.41 152.4) (xy 229.87 152.4)) (stroke (width 0) (type default)))
(global_label "VMID" (shape bidirectional) (at 229.87 152.4 180) (effects (font (size .85 .85)) (justify right)) (property "Intersheetrefs" "${INTERSHEET_REFS}" (at 229.87 152.4 0) (effects (font (size 1 1)) (hide yes))))
(wire (pts (xy 267.97 147.32000000000002) (xy 270.51000000000005 147.32000000000002)) (stroke (width 0) (type default)))
(global_label "PHASE" (shape bidirectional) (at 270.51000000000005 147.32000000000002 0) (effects (font (size .85 .85)) (justify left)) (property "Intersheetrefs" "${INTERSHEET_REFS}" (at 270.51000000000005 147.32000000000002 0) (effects (font (size 1 1)) (hide yes))))
(wire (pts (xy 267.97 149.86) (xy 270.51000000000005 149.86)) (stroke (width 0) (type default)))
(global_label "V3V0" (shape bidirectional) (at 270.51000000000005 149.86 0) (effects (font (size .85 .85)) (justify left)) (property "Intersheetrefs" "${INTERSHEET_REFS}" (at 270.51000000000005 149.86 0) (effects (font (size 1 1)) (hide yes)))))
